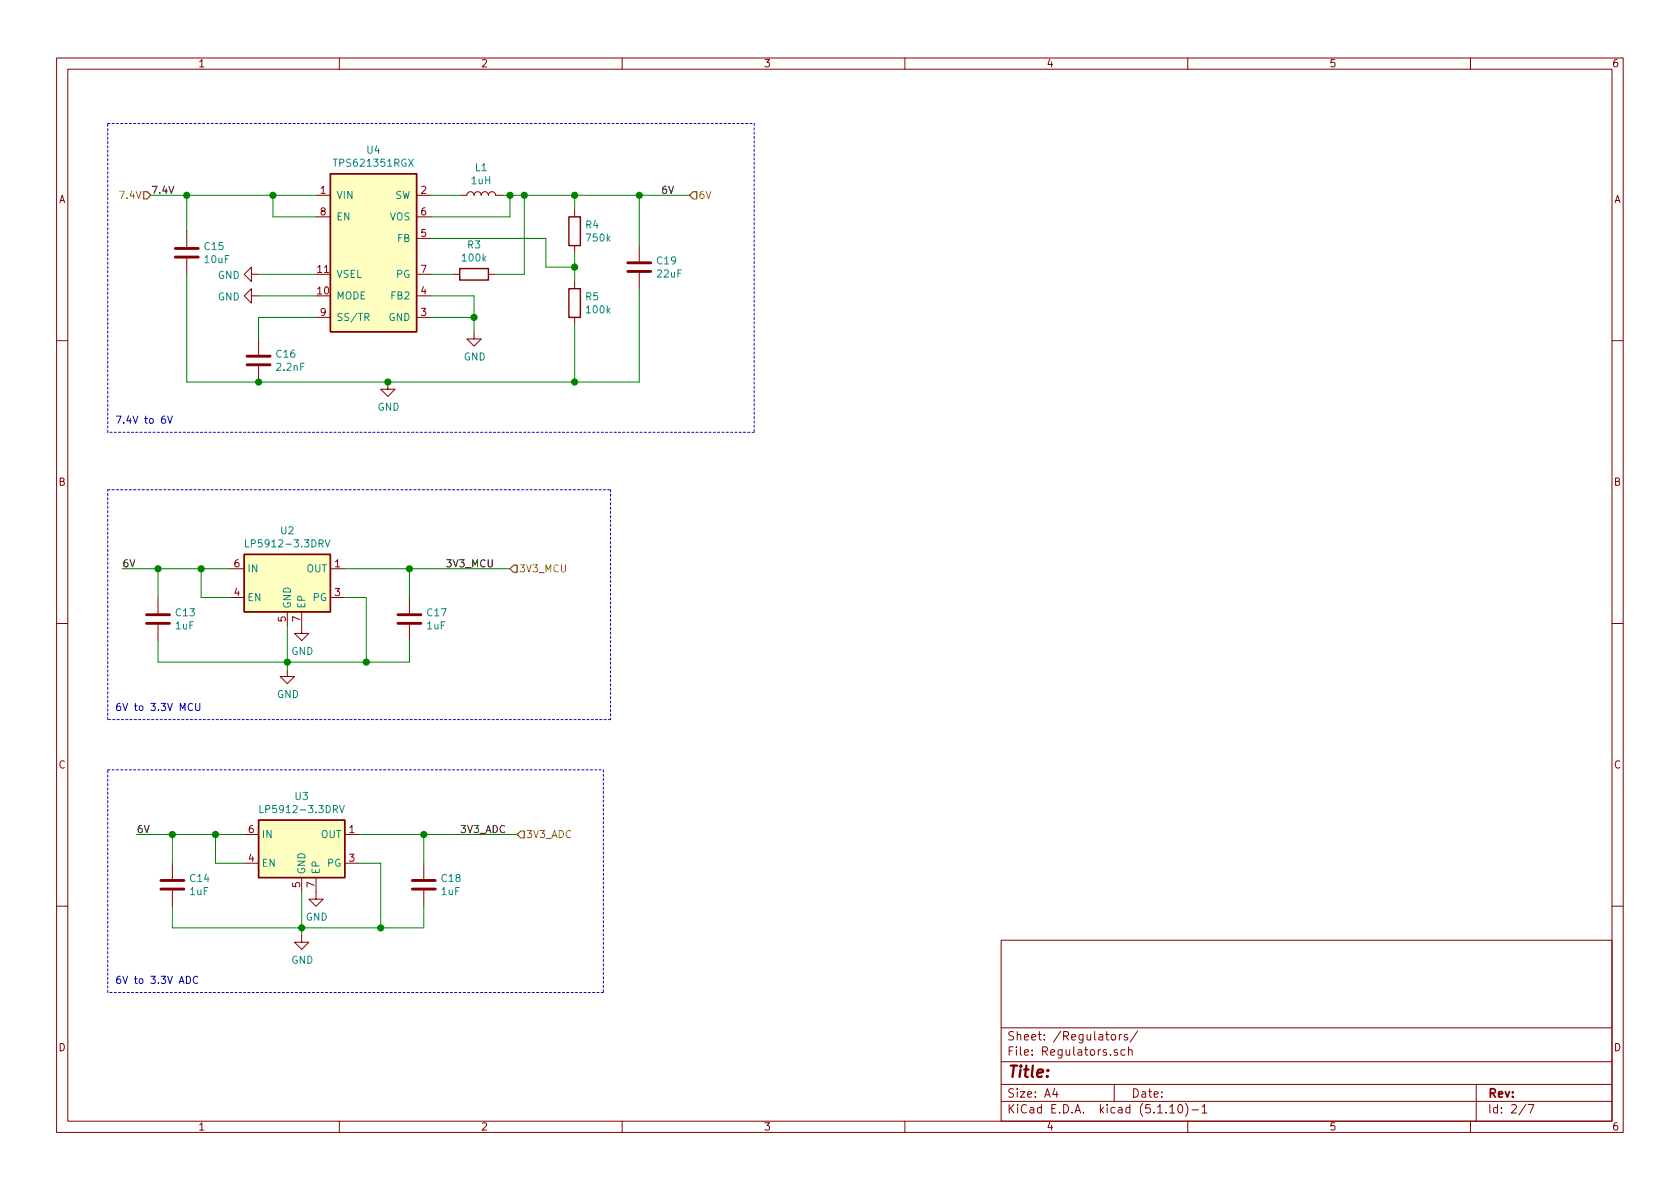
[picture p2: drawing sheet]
<svg xmlns="http://www.w3.org/2000/svg" width="297mm" height="210mm" viewBox="0 0 297 210" stroke-linecap="round" stroke-linejoin="round" font-family="sans-serif">
<g fill="none" stroke="#840000" stroke-width=".18">
<path d="M10 10.3h277v189.9h-277zM12 12.2h273v186.1h-273zM60 10.3v1.9M110 10.3v1.9M160 10.3v1.9M210 10.3v1.9M260 10.3v1.9M55.9 34.5h2.5M55.9 38.3h2.5M73.7 34.5h2.5M73.7 38.3h2.5M81.3 34.5h1.2a.63 .63 0 0 1 .7-.6 .63 .63 0 0 1 .6 .6 .63 .63 0 0 1 .7-.6 .63 .63 0 0 1 .6 .6 .63 .63 0 0 1 .6-.6 .63 .63 0 0 1 .7 .6 .63 .63 0 0 1 .6-.6 .63 .63 0 0 1 .6 .6h1.3"/>
<path d="M101.6 37.1v1.2M33 40.9v2.8M33 45.7v2.8M44.4 52.3v-1.3l-1.2 1.3 1.2 1.3v-1.3h1.3M44.4 48.5v-1.3l-1.2 1.3 1.2 1.3v-1.3h1.3M45.7 59.9v2.8M55.9 56.1h2.5M73.7 48.5h2.5M73.7 56.1h2.5M73.7 52.3h2.5M73.7 42.2h2.5M80 48.5h1.3"/>
<path d="M83.8 58.7v1.2h1.3l-1.3 1.3-1.3-1.3h1.3M86.4 48.5h1.2M101.6 43.4v1.3M101.6 49.8v1.2M101.6 56.1v1.3M113 43.4v2.8M113 48.3v2.7M10 60.2h2M45.7 64.8v2.8M68.6 67.6v1.2h1.2l-1.2 1.3-1.3-1.3h1.3M285 60.2h2M10 110.3h2"/>
<path d="M27.9 105.7v2.8M27.9 110.5v2.8M40.6 100.6h2.6M40.6 105.7h2.6M50.8 118.4v1.2h1.3l-1.3 1.3-1.3-1.3h1.3M50.8 108.2v2.5M53.3 108.2v3.8h1.3l-1.3 1.3-1.2-1.3h1.2M58.4 100.6h2.6M58.4 105.7h2.6M72.4 105.7v2.8M72.4 110.5v2.8M285 110.3h2"/>
<path d="M30.5 152.6v2.8M30.5 157.5v2.8M43.2 147.6h2.5M43.2 152.6h2.5M53.3 155.2v2.5M55.9 155.2v3.8h1.2l-1.2 1.3-1.3-1.3h1.3M61 147.6h2.5M61 152.6h2.5M74.9 152.6v2.8M74.9 157.5v2.8M10 160.2h2M53.3 165.3v1.3h1.3l-1.3 1.3-1.2-1.3h1.2"/>
<path d="M177 166.3h108v32h-108zM285 160.2h2M60 198.3v1.9M110 198.3v1.9M160 198.3v1.9M177 194.8h108M177 191.8h108M177 187.8h108M177 181.8h108M186.5 192.5l-.4 1h1M186.8 193v1M196.5 183.1l.3-.2 .4 .2 .1 .5-.2 .2-.3 .1-.3-.1z"/>
<path d="M197 191.8v3M197.6 185.7l-.4-.1-.2 .2 .1 .2 .5 .2v.3h-.6M197.9 182.9v1M198.3 182.9l-.3 .2-.1 .1M198.9 185.7l-.4-.1-.3 .3 .1 .6h.6M199.3 183a.37 .37 0 0 0-.5 .1v.3l.5 .1 .1 .1-.2 .3-.4-.1M199.5 185.7l.3-.1 .3 .1 .1 .9M199.5 185.1v1.5M201.1 182.3l-1.3 2M206.8 195.8l.5-.5v1.5M206.8 196.8h.9M208.5 195.4l.1-.1a.8 .8 0 0 1 .5 .8 .8 .8 0 0 1-.5 .7 1 1 0 0 1-.1-1.4z"/>
<path d="M209.6 195.1a1.71 1.71 0 0 1 0 2.3M210 198.3v1.9M210.7 196.3h1.2M212.5 195.8l.5-.5v1.5M212.5 196.8h.9M260 198.3v1.9M261 191.8v6.5M269.8 195.2l-1.2 2M270.2 195.3h1l-.6 1.5"/>
</g>
<g fill="#ffffc2" stroke="#ffffc2" stroke-width=".18">
<path d="M45.7 145h15.3v10.2h-15.3z"/>
<path d="M43.2 98h15.2v10.2h-15.2z"/>
<path d="M58.4 30.7h15.3v28h-15.3z"/>
</g>
<path d="M58.4 30.7h15.3v28h-15.3zM100.6 38.3h2v5.1h-2zM81.3 47.5h5.1v2h-5.1zM100.6 51h2v5.1h-2zM43.2 98h15.2v10.2h-15.2zM45.7 145h15.3v10.2h-15.3z" fill="none" stroke="#840000" stroke-width=".25"/>
<path d="M64.5 56.1l.6-.1 .2-.2-.1-.3-.2-.1h-.5v1.3M64.8 56.1l.5 .6M43.4 95.4v1.3h.6M57.5 95.4l.4 1.3 .4-1.3M45.9 142.4v1.3h.7M60 142.4l.5 1.3 .4-1.3" fill="none" stroke="#008484" stroke-width=".18"/>
<g fill="none" stroke="#840000" stroke-width=".51">
<path d="M31 45.5h4.1M31 43.9h4.1M111 48h4.1M111 46.5h4.1M43.7 64.5h4.1M43.7 63h4.1M25.9 110.2h4.1M25.9 108.7h4.1M70.4 110.2h4M70.4 108.7h4M28.4 157.2h4.1M28.4 155.7h4.1"/>
<path d="M72.9 157.2h4.1M72.9 155.7h4.1"/>
</g>
<path d="M19 21.8h114.3M133.3 21.8v54.6M19 76.4v-54.6M133.3 76.4h-114.3M19 86.6h88.9M107.9 86.6v40.6M19 136.1h87.7M19 127.2v-40.6M106.7 136.1v39.4M107.9 127.2h-88.9M19 175.5v-39.4M106.7 175.5h-87.7" fill="none" stroke="#0000c2" stroke-width=".18" stroke-dasharray=".4 .4"/>
<g fill="none" stroke="#008400" stroke-width=".18">
<path d="M26.7 34.5h29.2M33 34.5v6.4M48.3 34.5v3.8h7.6M76.2 34.5h5.1M88.9 34.5h33M90.2 34.5v3.8h-14M92.7 34.5v14h-5.1M101.6 34.5v2.6M113 34.5v8.9M33 48.5v19.1h80v-16.6M45.7 48.5h10.2M45.7 52.3h10.2"/>
<path d="M55.9 56.1h-10.2v3.8M76.2 48.5h3.8M76.2 56.1h7.6M76.2 52.3h7.6v6.4M76.2 42.2h20.3v5h5.1M101.6 44.7v5.1M101.6 57.4v10.2M21.6 100.6h19M27.9 100.6v5.1M27.9 113.3v3.8h44.5v-3.8M35.6 100.6v5.1h5M50.8 110.7v7.7"/>
<path d="M61 100.6h29.2M61 105.7h3.8v11.4M72.4 100.6v5.1M24.1 147.6h19.1M30.5 147.6v5M38.1 147.6v5h5.1M53.3 157.7v7.6M63.5 152.6h3.8v11.5M63.5 147.6h27.9M74.9 147.6v5M30.5 160.3v3.8h44.4v-3.8"/>
</g>
<path d="M25.4 33.9h.6l.7 .6-.7 .7h-.6zM122.6 33.9h.6v1.3h-.6l-.7-.7zM90.8 99.9h.6v1.3h-.6l-.6-.6zM92.1 146.9h.6v1.3h-.6l-.7-.6z" fill="none" stroke="#848400" stroke-width=".25"/>
<path d="M29.2 73.6l-.4 .1a.87 .87 0 0 0 0 1.1h.4l.1-.5-.3-.2h-.2l-.3 .2M29.6 73.6l.4 1.2 .5-1.2M34.1 124.5a.51 .51 0 0 0-.7 0 .51 .51 0 0 0-.1 .6 .46 .46 0 0 0 .2 .5 .46 .46 0 0 0 .6-.1M34.6 124.4v1l.2 .2h.4l.1-.2v-1M33 172.6a.64 .64 0 0 1 .7 .7 .64 .64 0 0 1-.7 .6zM35 172.8a.6 .6 0 0 0-.9 .4 .6 .6 0 0 0 .6 .7l.3-.1" fill="none" stroke="#0000c2" stroke-width=".18"/>
<g fill="#008400" stroke="#008400" stroke-width=".25">
<circle cx="101.6" cy="34.5" r=".51"/>
<circle cx="48.3" cy="34.5" r=".51"/>
<circle cx="53.3" cy="164.1" r=".51"/>
<circle cx="27.9" cy="100.6" r=".51"/>
<circle cx="35.6" cy="100.6" r=".51"/>
<circle cx="113" cy="34.5" r=".51"/>
<circle cx="33" cy="34.5" r=".51"/>
<circle cx="50.8" cy="117.1" r=".51"/>
<circle cx="68.6" cy="67.6" r=".51"/>
<circle cx="64.8" cy="117.1" r=".51"/>
<circle cx="101.6" cy="47.2" r=".51"/>
<circle cx="92.7" cy="34.5" r=".51"/>
<circle cx="74.9" cy="147.6" r=".51"/>
<circle cx="72.4" cy="100.6" r=".51"/>
<circle cx="90.2" cy="34.5" r=".51"/>
<circle cx="38.1" cy="147.6" r=".51"/>
<circle cx="83.8" cy="56.1" r=".51"/>
<circle cx="101.6" cy="67.6" r=".51"/>
<circle cx="67.3" cy="164.1" r=".51"/>
<circle cx="45.7" cy="67.6" r=".51"/>
<circle cx="30.5" cy="147.6" r=".51"/>
</g>
<text font-size="2.8" fill="#840000" x="178" y="190.5">Title:</text>
<g font-size="2.1" fill="#840000">
<text x="178" y="184">Sheet: /Regulators/</text>
<text x="178" y="186.7">File: Regulators.sch</text>
<text x="178" y="196.9">KiCad E.D.A. kicad (5.1.10)-1</text>
<text x="178" y="194.1">Size: A4</text>
<text x="200" y="194.1">Date:</text>
<text x="263" y="194.1">Rev:</text>
<text x="263" y="196.9">Id: 2/7</text>
</g>
<g font-size="1.8" fill="#840000">
<text x="35" y="11.9">1</text>
<text x="85" y="11.9">2</text>
<text x="135" y="11.9">3</text>
<text x="185" y="11.9">4</text>
<text x="235" y="11.9">5</text>
<text x="285" y="11.9">6</text>
<text x="10.4" y="35.9">A</text>
<text x="56.7" y="34.3">1</text>
<text x="74.4" y="34.3">2</text>
<text x="285.4" y="35.9">A</text>
<text x="56.7" y="38.1">8</text>
<text x="74.4" y="41.9">5</text>
<text x="74.4" y="38.1">6</text>
<text x="56.2" y="52.1">10</text>
<text x="56.2" y="48.3">11</text>
<text x="74.4" y="52.1">4</text>
<text x="74.4" y="48.3">7</text>
<text x="56.7" y="55.9">9</text>
<text x="74.4" y="55.9">3</text>
<text x="10.4" y="85.9">B</text>
<text x="285.4" y="85.9">B</text>
<text x="41.4" y="100.3">6</text>
<text x="59.2" y="100.3">1</text>
<text x="41.4" y="105.4">4</text>
<text x="59.2" y="105.4">3</text>
<text x="50.5" y="110" transform="rotate(-90 50.5 110)">5</text>
<text x="53.1" y="110" transform="rotate(-90 53.1 110)">7</text>
<text x="10.4" y="135.9">C</text>
<text x="285.4" y="135.9">C</text>
<text x="44" y="147.3">6</text>
<text x="61.7" y="147.3">1</text>
<text x="44" y="152.4">4</text>
<text x="61.7" y="152.4">3</text>
<text x="53.1" y="156.9" transform="rotate(-90 53.1 156.9)">5</text>
<text x="55.6" y="156.9" transform="rotate(-90 55.6 156.9)">7</text>
<text x="10.4" y="185.9">D</text>
<text x="285.4" y="185.9">D</text>
<text x="35" y="199.9">1</text>
<text x="85" y="199.9">2</text>
<text x="135" y="199.9">3</text>
<text x="185" y="199.9">4</text>
<text x="235" y="199.9">5</text>
<text x="285" y="199.9">6</text>
</g>
<g font-size="1.8" fill="#008484">
<text x="59.5" y="29.5">TPS621351RGX</text>
<text x="64.9" y="27.2">U4</text>
<text x="59.4" y="35.2">VIN</text>
<text x="69.8" y="35.2">SW</text>
<text x="83.4" y="32.6">1uH</text>
<text x="84.1" y="30.3">L1</text>
<text x="59.4" y="39">EN</text>
<text x="68.9" y="39">VOS</text>
<text x="103.6" y="40.4">R4</text>
<text x="36.2" y="44.2">C15</text>
<text x="36.3" y="46.5">10uF</text>
<text x="70.3" y="42.8">FB</text>
<text x="81.9" y="46.2">100k</text>
<text x="82.7" y="43.9">R3</text>
<text x="103.8" y="42.7">750k</text>
<text x="116.2" y="46.8">C19</text>
<text x="38.5" y="53.1">GND</text>
<text x="38.5" y="49.3">GND</text>
<text x="59.4" y="53">MODE</text>
<text x="59.4" y="49.1">VSEL</text>
<text x="69.3" y="53">FB2</text>
<text x="70.1" y="49.1">PG</text>
<text x="103.6" y="53.1">R5</text>
<text x="116.3" y="49.1">22uF</text>
<text x="59.4" y="56.8">SS/TR</text>
<text x="68.7" y="56.8">GND</text>
<text x="103.8" y="55.4">100k</text>
<text x="48.9" y="63.3">C16</text>
<text x="49" y="65.6">2.2nF</text>
<text x="82" y="63.7">GND</text>
<text x="66.8" y="72.6">GND</text>
<text x="49.7" y="94.5">U2</text>
<text x="43.7" y="101.2">IN</text>
<text x="44.3" y="96.8">LP5912-3.3DRV</text>
<text x="54.2" y="101.2">OUT</text>
<text x="43.7" y="106.3">EN</text>
<text x="51.4" y="107.7" transform="rotate(-90 51.4 107.7)">GND</text>
<text x="54" y="107.7" transform="rotate(-90 54 107.7)">EP</text>
<text x="55.3" y="106.3">PG</text>
<text x="31.1" y="111.3">1uF</text>
<text x="31.1" y="109">C13</text>
<text x="75.5" y="111.3">1uF</text>
<text x="75.6" y="109">C17</text>
<text x="51.5" y="115.8">GND</text>
<text x="49" y="123.4">GND</text>
<text x="46.9" y="143.8">LP5912-3.3DRV</text>
<text x="52.2" y="141.5">U3</text>
<text x="46.2" y="148.2">IN</text>
<text x="56.7" y="148.2">OUT</text>
<text x="33.7" y="156">C14</text>
<text x="46.2" y="153.3">EN</text>
<text x="54" y="154.7" transform="rotate(-90 54 154.7)">GND</text>
<text x="56.5" y="154.7" transform="rotate(-90 56.5 154.7)">EP</text>
<text x="57.9" y="153.3">PG</text>
<text x="78.1" y="156">C18</text>
<text x="33.6" y="158.3">1uF</text>
<text x="78.1" y="158.3">1uF</text>
<text x="54.1" y="162.8">GND</text>
<text x="51.5" y="170.4">GND</text>
</g>
<g font-size="1.8" fill="#848400">
<text x="21.5" y="35.2">7.4V</text>
<text x="123.4" y="35.2">6V</text>
<text x="91.7" y="101.2">3V3_MCU</text>
<text x="93" y="148.2">3V3_ADC</text>
</g>
<g font-size="1.8">
<text x="26.7" y="34.3">7.4V</text>
<text x="116.8" y="34.3">6V</text>
<text x="21.6" y="100.3">6V</text>
<text x="78.7" y="100.3">3V3_MCU</text>
<text x="24.1" y="147.3">6V</text>
<text x="81.3" y="147.3">3V3_ADC</text>
</g>
<g font-size="1.8" fill="#0000c2">
<text x="20.3" y="74.9">7.4V to 6V</text>
<text x="20.3" y="125.7">6V to 3.3V MCU</text>
<text x="20.3" y="174">6V to 3.3V ADC</text>
</g>
</svg>
